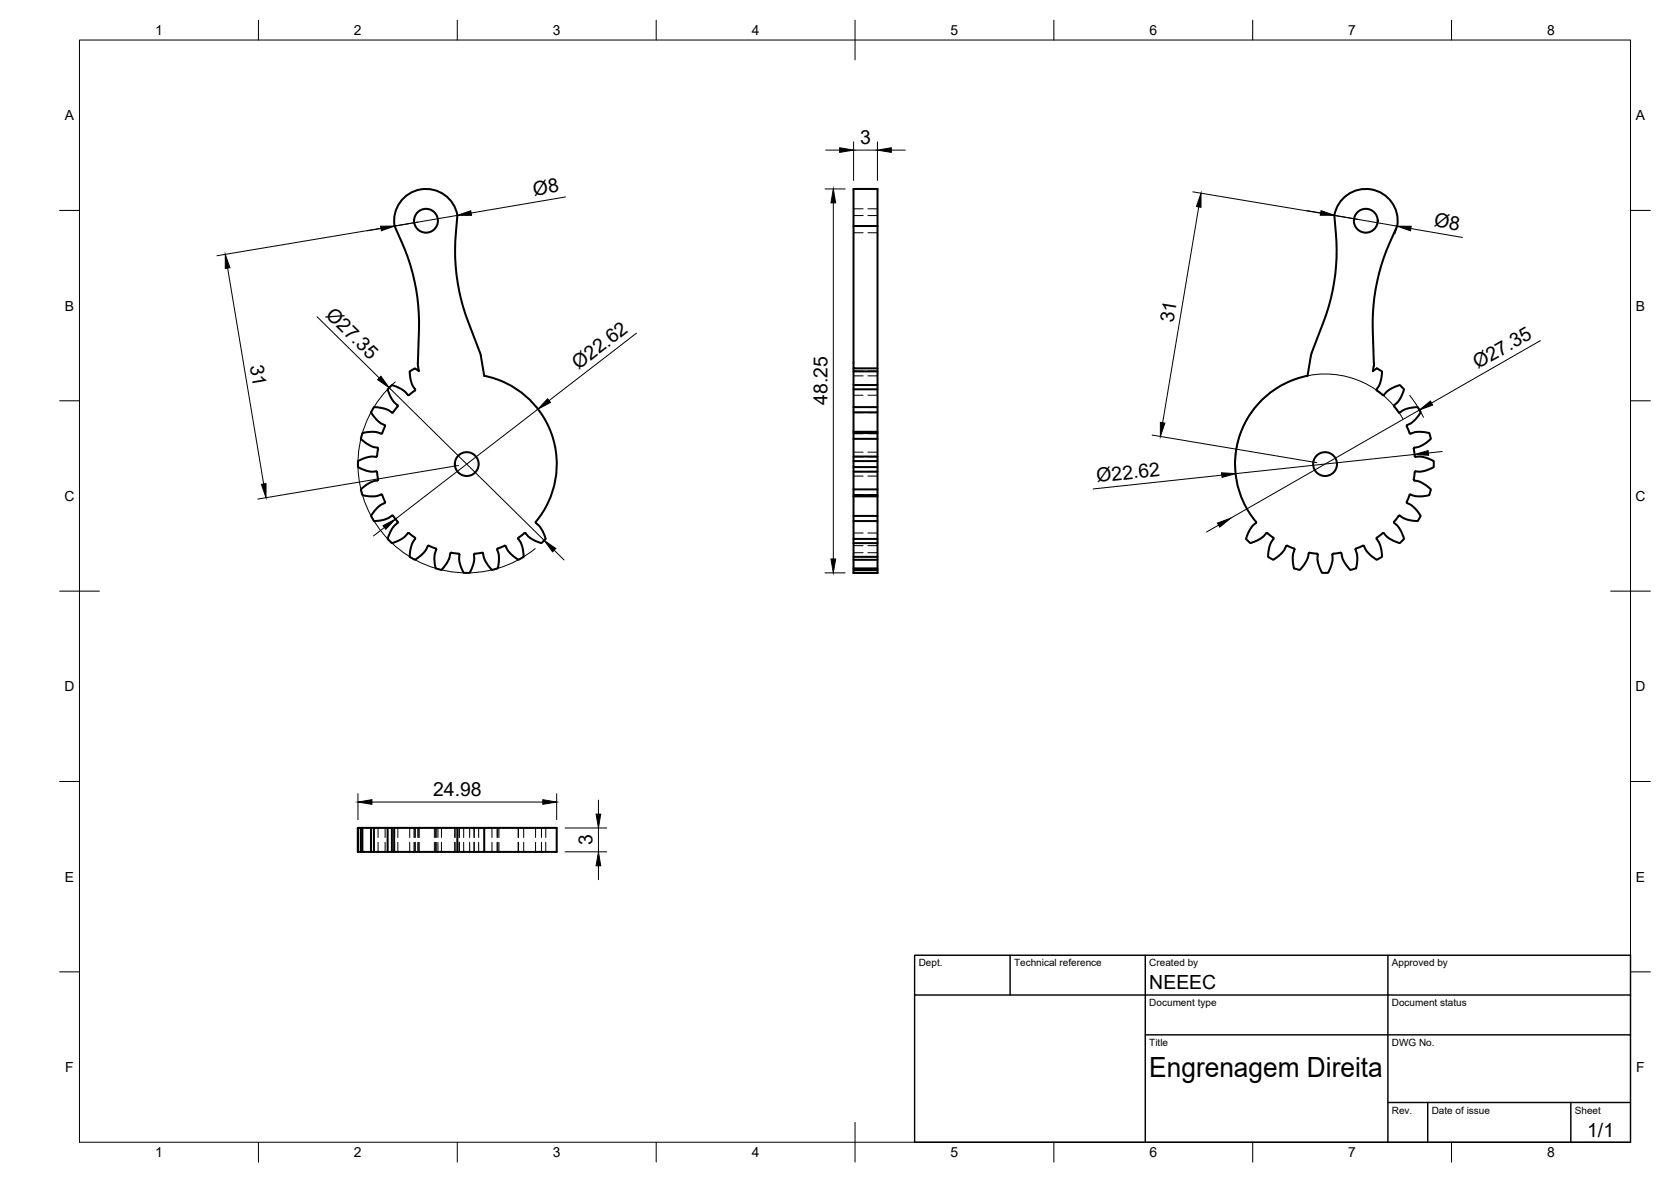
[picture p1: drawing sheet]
<svg xmlns="http://www.w3.org/2000/svg" width="420mm" height="297mm" viewBox="0 0 420 297" stroke-linecap="round" stroke-linejoin="round" font-family="sans-serif">
<!-- layer: Visible -->
<g fill="none" stroke="#000" stroke-width=".51">
<path d="M99.2 56.8a53.1 53.1 0 0 1 6.1 26.1l-.2 8.4M115 54.2a53.8 53.8 0 0 0 2 24.7l3.9 10.5M115 54.2a8 8 0 0 0-9.2-6.6 8 8 0 0 0-6.6 9.2M214.6 56.8v-9.3h6v96.5h-6v-51.4M220.6 56.8h-6v35.8h6M351.3 56.8a53.1 53.1 0 0 0-6.1 26.1l.2 8.4M351.3 56.8a8 8 0 0 0-6.6-9.2 8 8 0 0 0-9.2 6.6 53.9 53.9 0 0 1-2 24.7l-3.9 10.5M102.6 99.3l-1.6-1.5-2.5-1-1 1a8.4 8.4 0 0 0 1.8 3.4l.6 .6 .1 .3M104.4 97.8a.71 .71 0 0 1-.7 .8l-.3 .2a.72 .72 0 0 1-.8 .5M105.1 91.2l.2 2.1-1-.7-1.3 .7a8.4 8.4 0 0 0 .9 3.8l.5 .7M120.9 89.4l.9 5.1M121.8 94.4a22.7 22.7 0 0 1 12.9 36.9v.1"/>
<path d="M214.6 97.8h6M214.6 96.8h6M214.6 93.3h6M328.8 94.4a22.7 22.7 0 0 0-12.9 36.9l-.1 .1M329.6 89.4l-.8 5.1M345.5 91.2l-.3 2.1 1-.7 1.3 .7a8.4 8.4 0 0 1-.9 3.8l-.5 .7M346.2 97.8a.68 .68 0 0 0 .6 .8l.3 .2a.71 .71 0 0 0 .9 .5M348 99.3l1.5-1.5 2.5-1 1 1a8.4 8.4 0 0 1-1.8 3.4l-.6 .6-.1 .3M95.1 112.7l-.2 1.2a.7 .7 0 0 1-.3 .9l-1-.1a8.6 8.6 0 0 0-3.6 1.2v1.5l.2 .1a8 8 0 0 0 3.5 1h.9a.73 .73 0 0 1 .3 .9v.4a.7 .7 0 0 1 0 .9l-2 .7-2.2 1.6 .4 1.4a8.4 8.4 0 0 0 3.9 .2l1-.3 .5 1.2a.71 .71 0 0 1 .2 .9M95.8 109l-2-.5-2.7 .3-.4 1.5 2 1.5 1.1 .5 1.1 .2 .2 .2M96.1 108.8l-.3 .2M96.7 106.8a.72 .72 0 0 1-.2 1l-.4 1"/>
<path d="M100 102.1l-.7 .9a.71 .71 0 0 1-.7 .7l-1.7-.9-2.9-.5-.7 1.3 1.5 2 .9 .7 1 .5M214.6 117.4h6M214.6 115.9h6M214.6 110.3h6M214.6 108.8h6M214.6 103.6h6M214.6 102.3h6M214.6 118.5h6M214.6 114.7h6M214.6 108.5h6M350.5 102.1l1.3 1.6 2-1 2.7-.4 .7 1.3-1.5 2-.9 .7-1 .5M353.8 106.8a.71 .71 0 0 0 .2 1l.4 1"/>
<path d="M354.4 108.8l.3 .2M354.7 109l2-.5 2.7 .3 .4 1.5-2.4 1.7-1.8 .5M355.5 112.7l.3 2h1.1a8.6 8.6 0 0 1 3.6 1.2v1.5l-.2 .1a8 8 0 0 1-3.5 1h-.9a.7 .7 0 0 0-.3 .9v.4a.71 .71 0 0 0 0 .9M355.6 112.5l-.1 .2M96.7 126.4l-1.7 1.1-1.7 2.2 .7 1.2a8.4 8.4 0 0 0 3.8-.8l.8-.5M98.6 129.6a.72 .72 0 0 1 .7 .6l.2 .3a.69 .69 0 0 1 .5 .9M99.9 131.4l-.8 .8a8.8 8.8 0 0 0-1.6 3.2l1 1.1a8.3 8.3 0 0 0 3.5-1.8l.6-.7M102.6 134a.71 .71 0 0 1 .8 .5l.3 .2a.68 .68 0 0 1 .7 .7M104.4 135.4l-.6 1a8.5 8.5 0 0 0-.8 3.5l1.3 .8a8.5 8.5 0 0 0 2.9-2.6l.3-.8a.71 .71 0 0 1 1 .1l.4 .2a.71 .71 0 0 1 .8 .5l-.5 2 .3 2.7 1.5 .4a8.3 8.3 0 0 0 2.1-3.2l.1-.9M127.1 137.2a.7 .7 0 0 0-.9 .2l-.4 .2a.73 .73 0 0 0-.8 .5l.5 1.8-.3 2.9-1.5 .4-1.6-2.2-.5-.9-.1-1a.69 .69 0 0 0-1-.1l-1.3 .2 .1 1.2a8.3 8.3 0 0 1-1.2 3.6h-1.5a8.4 8.4 0 0 1-1.2-3.7l.1-.9a.7 .7 0 0 0-.9-.3l-.4-.1a.7 .7 0 0 0-1 .1M134.7 131.4l1.4 1.5 1.1 2.5-1.1 1.1a8.7 8.7 0 0 1-3.4-1.8l-.6-.7a.7 .7 0 0 0-.8 .5l-.3 .2a.76 .76 0 0 0-.7 .7l.6 .9a8.3 8.3 0 0 1 .8 3.6l-1.3 .8-2.2-1.7-1.1-1.7M214.6 139.9h6"/>
<path d="M214.6 136.5h6M214.6 135.4h6M214.6 130.9h6M214.6 129.7h6M214.6 124.4h6M214.6 123h6M214.6 124.7h6M315.8 131.4l-1.4 1.5-1.1 2.5 1.1 1.1a8.7 8.7 0 0 0 3.4-1.8l.6-.7h.3M318.7 134l1.5 1.3-.6 1a8.3 8.3 0 0 0-.8 3.6l1.3 .8 2.2-1.7 1.1-1.7a.67 .67 0 0 1 .9 .1l.4 .2a.71 .71 0 0 1 .8 .5l-.4 1.8 .3 2.9 1.4 .4 1.6-2.2 .7-1.9a.7 .7 0 0 1 .9-.1l.4 .1a.7 .7 0 0 1 .9 .3v1a8.3 8.3 0 0 0 1.1 3.6h1.5a8.4 8.4 0 0 0 1.2-3.7l-.1-.9a.73 .73 0 0 1 .9-.3l.4-.1a.69 .69 0 0 1 1 .1l.2 1.1a8.8 8.8 0 0 0 2 3l1.5-.4 .3-2.7-.5-2a.73 .73 0 0 1 .9-.5l.3-.2a.7 .7 0 0 1 1-.2l.5 1.1a8.7 8.7 0 0 0 2.7 2.4l1.3-.8a8.4 8.4 0 0 0-.9-3.7l-.5-.8M348 134a.72 .72 0 0 0-.9 .5l-.3 .2a.71 .71 0 0 0-.6 .7M350.6 131.4l.8 .8a8.8 8.8 0 0 1 1.6 3.2l-1 1.1a8.3 8.3 0 0 1-3.4-1.8l-.6-.7M352 129.6a.71 .71 0 0 0-.8 .6l-.2 .3a.7 .7 0 0 0-.4 .9"/>
<path d="M353.8 126.4l1.7 1.1 1.7 2.2-.7 1.2a8.4 8.4 0 0 1-3.8-.8l-.7-.5M355.6 120.7l2 .7 2.2 1.6-.4 1.4a8.4 8.4 0 0 1-3.9 .2l-1-.3-.5 1.2a.72 .72 0 0 0-.2 .9M214.6 144h6M214.6 143.2h6M214.6 142.8h6M214.6 140.7h6M90 208.1v6M90.7 208.1v6M91.1 208.1v6M93.3 208.1v6M94 208.1v6M97.5 208.1v6"/>
<path d="M98.5 208.1v6M99.1 208.1h-9.1v6h50v-6h-18.2M99.1 208.1h15.9v6M99.1 208.1v6M115 208.1h6.8v6"/>
<circle cx="107.1" cy="55.5" r="3"/>
<circle cx="343.4" cy="55.5" r="3"/>
<circle cx="117.4" cy="116.6" r="3"/>
<circle cx="333.2" cy="116.6" r="3"/>
</g>
<!-- layer: Hidden -->
<g fill="none" stroke="#000" stroke-width=".25">
<path d="M214.6 54.2h2.4M214.6 52.5h2.4M214.6 58.5h2.4M218.2 54.2h2.4M218.2 52.5h2.4M218.2 58.5h2.4M214.6 94.5h2.4M214.6 93.3h2.4M214.6 99.3h2.4M218.2 94.5h2.4M218.2 93.3h2.4M218.2 99.3h2.4"/>
<path d="M214.6 118.5h2.4M214.6 114.8h2.4M214.6 109h2.4M214.6 103.7h2.4M214.6 113.6h2.4M214.6 119.6h2.4M218.2 118.5h2.4M218.2 114.8h2.4M218.2 109h2.4M218.2 103.7h2.4M218.2 113.6h2.4M218.2 119.6h2.4"/>
<path d="M214.6 138.9h2.4M214.6 137.1h2.4M214.6 133.9h2.4M214.6 129.5h2.4M214.6 124.3h2.4M218.2 138.9h2.4M218.2 137.1h2.4M218.2 133.9h2.4M218.2 129.5h2.4M218.2 124.3h2.4M95.1 208.1v2.4M95.1 211.7v2.4"/>
<path d="M96.8 208.1v2.4M96.8 211.7v2.4M99.2 208.1v2.4M99.2 211.7v2.4M100 208.1v2.4M100 211.7v2.4M103 208.1v2.4M103 211.7v2.4M104.1 208.1v2.4M104.1 211.7v2.4M104.3 208.1v2.4M104.3 211.7v2.4"/>
<path d="M104.4 208.1v2.4M104.4 211.7v2.4M105.1 208.1v2.4M105.1 211.7v2.4M105.3 208.1v2.4M105.3 211.7v2.4M109.2 208.1v2.4M109.2 211.7v2.4M109.5 208.1v2.4M109.5 211.7v2.4M109.7 208.1v2.4M109.7 211.7v2.4"/>
<path d="M110.1 208.1v2.4M110.1 211.7v2.4M111 208.1v2.4M111 211.7v2.4M114.3 208.1v2.4M114.3 211.7v2.4M114.4 208.1v2.4M114.4 211.7v2.4M115.4 208.1v2.4M115.4 211.7v2.4M115.5 208.1v2.4M115.5 211.7v2.4"/>
<path d="M116.6 208.1v2.4M116.6 211.7v2.4M118.1 208.1v2.4M118.1 211.7v2.4M119.2 208.1v2.4M119.2 211.7v2.4M119.3 208.1v2.4M119.3 211.7v2.4M120.4 208.1v2.4M120.4 211.7v2.4M123.7 208.1v2.4M123.7 211.7v2.4"/>
<path d="M125 208.1v2.4M125 211.7v2.4M125.2 208.1v2.4M125.2 211.7v2.4M125.5 208.1v2.4M125.5 211.7v2.4M130.3 208.1v2.4M130.3 211.7v2.4M130.4 208.1v2.4M130.4 211.7v2.4M131.7 208.1v2.4M131.7 211.7v2.4"/>
<path d="M134.7 208.1v2.4M134.7 211.7v2.4M136.1 208.1v2.4M136.1 211.7v2.4M137.2 208.1v2.4M137.2 211.7v2.4"/>
</g>
<!-- layer: BORDER -->
<g fill="none" stroke="#000" stroke-width=".25">
<path d="M20 10.1h390v276.9h-390zM65 5.1v5M115 5.1v5M165 5.1v5M215 5.1v10M265 5.1v5M315 5.1v5M365 5.1v5M15 52.9h5M410 52.9h5M15 100.7h5M410 100.7h5"/>
<path d="M15 148.6h10M405 148.6h10M15 196.4h5M410 196.4h5M15 244.2h5M410 244.2h5M65 287v5M115 287v5M165 287v5M215 282.1v9.9M265 287v5M315 287v5"/>
<path d="M365 287v5"/>
</g>
<!-- layer: TITLEBLOCK -->
<path d="M230 240.1h180v46.9h-180zM230 250h180M254 240.1v9.9M288 240.1v46.9M349 240.1v46.9M288 260.1h122M349 277.1h61M359 277.1v9.9M395 277.1v9.9" fill="none" stroke="#000" stroke-width=".36"/>
<!-- layer: FD_Dimensions -->
<g fill="none" stroke="#000" stroke-width=".25">
<path d="M207.6 37.7h3.5M214.6 35.6v9.8M214.6 37.7h6M220.6 35.6v9.8M224.1 37.7h3.5M95.8 57.4l-3.5 .6M105.1 55.8l-50.5 8.5M115 54.1l-15.8 2.7M142.2 49.5l-23.8 4M207.4 47.5h5.1M209.5 51v89.5M299.9 48.2l41.4 6.9"/>
<path d="M301.4 52l-9.1 54.2M328.6 52.9l3.5 .6M335.5 54.1l15.8 2.7M351.3 56.8l-.6 2M354.7 57.4l13 2.3M57.2 67.4l9.1 54.2M79.7 79.6l15.7 15.4M97.9 97.4l38.9 38.4M99.4 96a27.4 27.4 0 0 0-3 38.2 27.4 27.4 0 0 0 38.2 3.7M160 83.7l-22 17M354.4 99.4a27.4 27.4 0 0 1 3.5 5.5M387.3 85.6l-27.4 15.7"/>
<path d="M115.3 117l-50.5 8.4M135.3 102.8l-35.9 27.6M289.7 109.3l41.4 7M307.2 119.4l-32.4 3.5M352.7 105.2a22.6 22.6 0 0 0-27.5-9.7 22.6 22.6 0 0 0-14.2 25.6M355.7 114.2l-45 4.8M356.9 103l-47.5 27.2M362.6 113.5l-3.4 .3M96.7 132.6l-2.8 2.1M139.3 138.3l2.5 2.4M306.4 132l-3 1.7M207.4 144h5.1"/>
<path d="M90 199.5v6.5M140 199.5v6.5M93.5 201.6h43M142.1 208.1h10.5M142.1 214.1h10.5M150.5 201.1v3.5M150.5 208.1v6M150.5 217.6v3.5"/>
</g>
<g fill="#000" stroke="#000" stroke-width=".25">
<path d="M211.1 37.1l3.5 .6-3.5 .6zM220.6 37.7l3.5-.6v1.2zM95.7 56.8h3.5l-3.3 1.2zM115 54.1l3.4-1.1 .2 1.1zM209.5 47.5l.6 3.5h-1.2zM302 48.5v3.6l-1.2-.2zM332.2 52.9l3.3 1.2h-3.5zM351.3 56.8l3.5 .1-.2 1.1zM56.6 63.9l1.2 3.4-1.2 .2zM95.8 94.6l2.1 2.8-2.9-2zM137.7 100.2l.7 .9-3.1 1.7zM291.8 106.1l1.1 .2-1.1 3.4z"/>
<path d="M307.1 118.8l3.6 .2-3.4 1zM355.7 114.2l3.4-1 .1 1.2zM356.9 103l2.8-2.2 .5 1zM65.7 121.7l1.2-.2v3.6zM96.3 132.1l3.1-1.7-2.4 2.6zM136.8 135.8l2.9 2-.8 .9zM306.1 131.5l3.3-1.3-2.7 2.3zM208.9 140.5h1.2l-.6 3.5zM90 201.6l3.5-.6v1.1zM136.5 201l3.5 .6-3.5 .5zM149.9 204.6h1.1l-.5 3.5zM150.5 214.1l.5 3.5h-1.1z"/>
</g>
<text font-size="7" x="289" y="270.6">Engrenagem Direita</text>
<g font-size="4.9">
<text x="216.3" y="36.3">3</text>
<text x="134.3" y="49.3" transform="rotate(-10 134.3 49.3)">Ø8</text>
<text x="360.4" y="56.8" transform="rotate(10 360.4 56.8)">Ø8</text>
<text x="81.7" y="79.3" transform="rotate(44 81.7 79.3)">Ø27.35</text>
<text x="295" y="81.2" transform="rotate(-81 295 81.2)">31</text>
<text x="62.8" y="91.9" transform="rotate(80 62.8 91.9)">31</text>
<text x="145.5" y="93" transform="rotate(-38 145.5 93)">Ø22.62</text>
<text x="371.6" y="92.8" transform="rotate(-30 371.6 92.8)">Ø27.35</text>
<text x="208.1" y="101.8" transform="rotate(-90 208.1 101.8)">48.25</text>
<text x="275.9" y="121.2" transform="rotate(-6 275.9 121.2)">Ø22.62</text>
<text x="108.9" y="200.1">24.98</text>
<text x="149" y="212.4" transform="rotate(-90 149 212.4)">3</text>
<text x="289" y="248.5">NEEEC</text>
<text x="399.1" y="285.7">1/1</text>
</g>
<g font-size="3.5">
<text x="39" y="8.8">1</text>
<text x="89" y="8.8">2</text>
<text x="139" y="8.8">3</text>
<text x="189" y="8.8">4</text>
<text x="239" y="8.8">5</text>
<text x="289" y="8.8">6</text>
<text x="339" y="8.8">7</text>
<text x="389" y="8.8">8</text>
<text x="16.3" y="30.2">A</text>
<text x="411.3" y="30.2">A</text>
<text x="16.3" y="78">B</text>
<text x="411.3" y="78">B</text>
<text x="16.2" y="125.9">C</text>
<text x="411.2" y="125.9">C</text>
<text x="16.2" y="173.7">D</text>
<text x="411.2" y="173.7">D</text>
<text x="16.3" y="221.6">E</text>
<text x="411.3" y="221.6">E</text>
<text x="16.4" y="269.4">F</text>
<text x="411.4" y="269.4">F</text>
<text x="39" y="290.8">1</text>
<text x="89" y="290.8">2</text>
<text x="139" y="290.8">3</text>
<text x="189" y="290.8">4</text>
<text x="239" y="290.8">5</text>
<text x="289" y="290.8">6</text>
<text x="339" y="290.8">7</text>
<text x="389" y="290.8">8</text>
</g>
<g font-size="2.5">
<text x="231" y="242.9">Dept.</text>
<text x="255" y="242.9">Technical reference</text>
<text x="289" y="242.9">Created by</text>
<text x="350" y="242.9">Approved by</text>
<text x="289" y="252.8">Document type</text>
<text x="350" y="252.8">Document status</text>
<text x="289" y="262.9">Title</text>
<text x="350" y="262.9">DWG No.</text>
<text x="350" y="279.9">Rev.</text>
<text x="360" y="279.9">Date of issue</text>
<text x="396" y="279.9">Sheet</text>
</g>
</svg>
